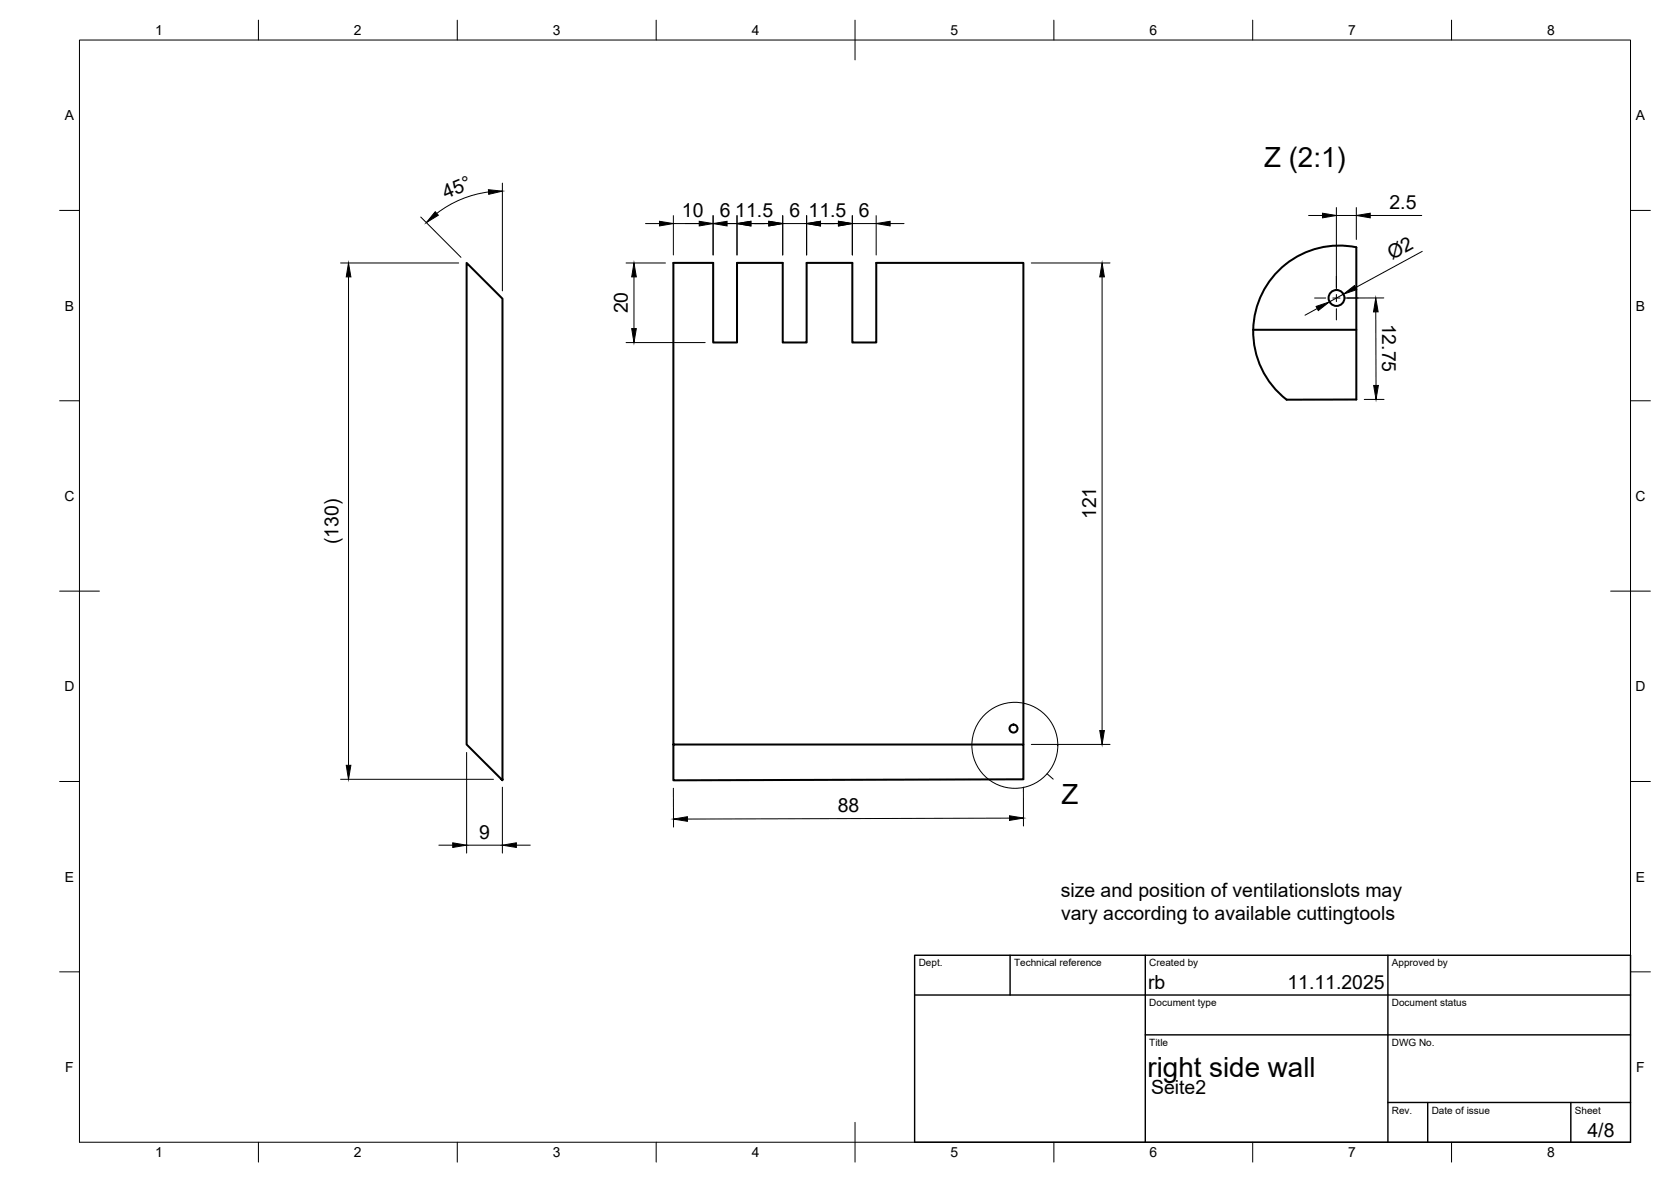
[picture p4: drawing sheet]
<svg xmlns="http://www.w3.org/2000/svg" width="420mm" height="297mm" viewBox="0 0 420 297" stroke-linecap="round" stroke-linejoin="round" font-family="sans-serif">
<!-- layer: Visible -->
<g fill="none" stroke="#000" stroke-width=".51">
<path d="M315.1 82.9h25.9M315.1 82.9a21.6 21.6 0 0 1 25.9-20.8v38.3h-17.5M315.1 82.9a21.6 21.6 0 0 0 8.4 17.5M126.1 195.8h.2v.3l-9-9v-121l9 9v120.7M169.3 187.1h88v8.7l-88 .3v-130h10v20h6v-20h11.5v20h6v-20h11.5v20h6v-20h37v121"/>
<circle cx="336.1" cy="74.9" r="2"/>
<circle cx="254.8" cy="183.1" r="1.01"/>
</g>
<!-- layer: Border -->
<g fill="none" stroke="#000" stroke-width=".25">
<path d="M20 10.1h390v276.9h-390zM65 5.1v5M115 5.1v5M165 5.1v5M215 5.1v10M265 5.1v5M315 5.1v5M365 5.1v5M15 52.9h5M410 52.9h5M15 100.7h5M410 100.7h5"/>
<path d="M15 148.6h10M405 148.6h10M15 196.4h5M410 196.4h5M15 244.2h5M410 244.2h5M65 287v5M115 287v5M165 287v5M215 282.1v9.9M265 287v5M315 287v5"/>
<path d="M365 287v5"/>
</g>
<!-- layer: TitleBlock -->
<path d="M230 240.1h180v46.9h-180zM230 250h180M254 240.1v9.9M288 240.1v46.9M349 240.1v46.9M288 260.1h122M349 277.1h61M359 277.1v9.9M395 277.1v9.9" fill="none" stroke="#000" stroke-width=".36"/>
<!-- layer: FD_Dimensions -->
<g fill="none" stroke="#000" stroke-width=".25">
<path d="M105.8 54.5l10.1 10.2M122.8 48.2a27.1 27.1 0 0 0-13 5.4M126.3 46v27.1M162.3 56.2h3.5M169.3 54.2v9.9M169.3 56.2h17M179.3 54.2v9.9M185.3 54.2v9.9M188.8 56.2h4.5M196.8 56.2h6M196.8 54.2v9.9M202.8 54.2v9.9"/>
<path d="M206.3 56.2h4.5M214.3 56.2h6M214.3 54.2v9.9M220.3 54.2v9.9M223.8 56.2h3.5M329 54.2h3.5M336 52.2v20.7M336 54.2h5M341 52.2v8M344.5 54.2h13M85.6 66.1h29.7M87.6 69.6v122.7"/>
<path d="M157.4 66.1h9.9M159.4 69.6v13M259.3 66.1h19.8M277.1 69.6v114M331.2 77.5l-3.1 1.7M337.8 73.9l-3.5 2M345.9 78.4l.1 18.5M347.9 74.9h-9.9M357.6 63.2l-16.7 9.1M157.4 86.1h19.9M343 100.4h5M85.6 195.8h38.5"/>
<path d="M117.3 189.1v25.3M126.3 197.8v16.6M169.3 198.1l.1 9.7M257.3 197.8v9.8M259.3 187.1h19.8M110.3 212.4h3.5M117.3 212.4h9M129.8 212.4h3.5M253.8 205.6l-81 .2"/>
</g>
<g fill="#000" stroke="#000" stroke-width=".25">
<path d="M109.4 53.2l.8 .9-3 1.9zM122.8 47.7l3.5 .3-3.4 .8zM165.8 55.6l3.5 .6-3.5 .6zM175.8 55.6l3.5 .6-3.5 .6zM179.3 56.2l3.5-.6v1.2zM185.3 56.2l3.5-.6v1.2zM193.3 55.6l3.5 .6-3.5 .6zM202.8 56.2l3.5-.6v1.2zM210.8 55.6l3.5 .6-3.5 .6zM220.3 56.2l3.5-.6v1.2zM332.5 53.6l3.5 .6-3.5 .5zM341 54.2l3.5-.6v1.1z"/>
<path d="M87.6 66.1l.6 3.5h-1.1zM159.4 66.1l.6 3.5h-1.2zM277.1 66.1l.6 3.5h-1.2zM330.9 77l3.4-1.1-2.8 2.1zM337.8 73.9l2.8-2.1 .5 1zM345.9 74.9l.6 3.5h-1.1zM158.8 82.6h1.2l-.6 3.5zM345.4 96.9h1.2l-.6 3.5zM87.1 192.3h1.1l-.6 3.5zM276.5 183.6h1.2l-.6 3.5zM113.8 211.8l3.5 .6-3.5 .6zM126.3 212.4l3.5-.6v1.2z"/>
<path d="M169.3 205.8l3.5-.6v1.2zM253.8 205l3.5 .6-3.5 .6z"/>
</g>
<!-- layer: Detail Boundary -->
<g fill="none" stroke="#000" stroke-width=".25">
<path d="M263.3 194.4l1.5 1.4"/>
<circle cx="255.2" cy="187.3" r="10.8"/>
</g>
<!-- layer: Smart Centers -->
<path d="M330.5 74.9h2.9M335.1 74.9h1.8M336 69.4v2.8M336 74v1.8M336 77.6v2.8M338.7 74.9h2.8" fill="none" stroke="#000" stroke-width=".25"/>
<g font-size="7">
<text x="317.8" y="42">Z (2:1)</text>
<text x="266.9" y="202">Z</text>
<text x="288.5" y="270.6">right side wall</text>
</g>
<g font-size="4.9">
<text x="112.1" y="50" transform="rotate(-23 112.1 50)">45°</text>
<text x="349.4" y="52.6">2.5</text>
<text x="171.4" y="54.6">10</text>
<text x="181" y="54.6">6</text>
<text x="184.9" y="54.6">11.5</text>
<text x="198.5" y="54.6">6</text>
<text x="203.3" y="54.6">11.5</text>
<text x="216" y="54.6">6</text>
<text x="350" y="65.4" transform="rotate(-28 350 65.4)">Ø2</text>
<text x="157.9" y="78.8" transform="rotate(-90 157.9 78.8)">20</text>
<text x="347.5" y="81.3" transform="rotate(90 347.5 81.3)">12.75</text>
<text x="275.6" y="130.5" transform="rotate(-90 275.6 130.5)">121</text>
<text x="85.1" y="136.7" transform="rotate(-90 85.1 136.7)">(130)</text>
<text x="210.6" y="204.2">88</text>
<text x="120.5" y="210.8">9</text>
<text x="266.7" y="225.3">size and position of ventilationslots may</text>
<text x="266.8" y="231.1">vary according to available cuttingtools</text>
<text x="288.7" y="248.5">rb</text>
<text x="323.7" y="248.6">11.11.2025</text>
<text x="289.4" y="274.9">Seite2</text>
<text x="399.2" y="285.8">4/8</text>
</g>
<g font-size="3.5">
<text x="39" y="8.8">1</text>
<text x="89" y="8.8">2</text>
<text x="139" y="8.8">3</text>
<text x="189" y="8.8">4</text>
<text x="239" y="8.8">5</text>
<text x="289" y="8.8">6</text>
<text x="339" y="8.8">7</text>
<text x="389" y="8.8">8</text>
<text x="16.3" y="30.2">A</text>
<text x="411.3" y="30.2">A</text>
<text x="16.3" y="78">B</text>
<text x="411.3" y="78">B</text>
<text x="16.2" y="125.9">C</text>
<text x="411.2" y="125.9">C</text>
<text x="16.2" y="173.7">D</text>
<text x="411.2" y="173.7">D</text>
<text x="16.3" y="221.6">E</text>
<text x="411.3" y="221.6">E</text>
<text x="16.4" y="269.4">F</text>
<text x="411.4" y="269.4">F</text>
<text x="39" y="290.8">1</text>
<text x="89" y="290.8">2</text>
<text x="139" y="290.8">3</text>
<text x="189" y="290.8">4</text>
<text x="239" y="290.8">5</text>
<text x="289" y="290.8">6</text>
<text x="339" y="290.8">7</text>
<text x="389" y="290.8">8</text>
</g>
<g font-size="2.5">
<text x="231" y="242.9">Dept.</text>
<text x="255" y="242.9">Technical reference</text>
<text x="289" y="242.9">Created by</text>
<text x="350" y="242.9">Approved by</text>
<text x="289" y="252.8">Document type</text>
<text x="350" y="252.8">Document status</text>
<text x="289" y="262.9">Title</text>
<text x="350" y="262.9">DWG No.</text>
<text x="350" y="279.9">Rev.</text>
<text x="360" y="279.9">Date of issue</text>
<text x="396" y="279.9">Sheet</text>
</g>
</svg>
